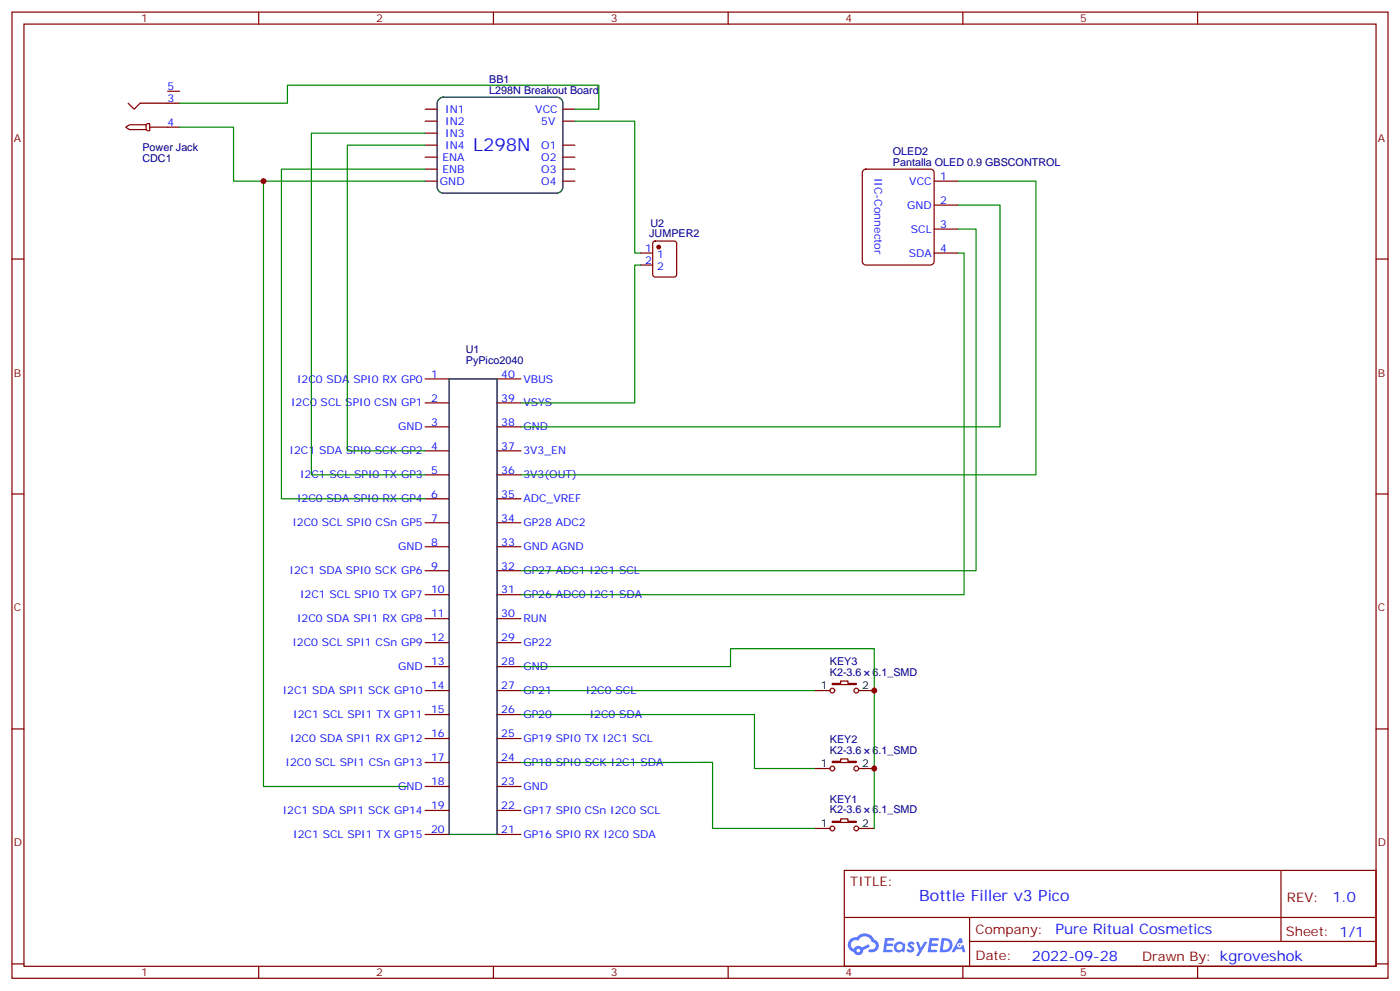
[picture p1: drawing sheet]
<svg xmlns="http://www.w3.org/2000/svg" width="412mm" height="292mm" viewBox="0 0 412 292" stroke-linecap="round" stroke-linejoin="round" font-family="sans-serif">
<g fill="none" stroke="#870000" stroke-width=".35">
<path d="M3.5 3.6h405.4v284.3h-405.4zM7.1 7.1h398.2v277.3h-398.2zM76.2 3.6v3.5M145.3 3.6v3.5M214.5 3.6v3.5M283.6 3.6v3.5M352.8 3.6v3.5M3.5 76.2h3.6M405.3 76.2h3.6M3.5 145.4h3.6M405.3 145.4h3.6M3.5 214.5h3.6"/>
<path d="M405.3 214.5h3.6M248.7 256.2h156.6v28.2h-156.6zM377.3 256.2v20.9M248.7 270h156.5M285.6 277.1h119.6M285.6 270v14.1M3.5 283.7h3.6M76.2 284.4v3.5M145.3 284.4v3.5M214.5 284.4v3.5M283.6 284.4v3.5M352.8 284.4v3.5"/>
<path d="M405.3 283.7h3.6"/>
</g>
<g fill="#5487ff">
<path d="M267.7 277.3a1.22 1.22 0 0 1 1.7 .3l-.4 .6a.47 .47 0 0 0-.3-.4 .47 .47 0 0 0-.5 .2l.1 .2a1.14 1.14 0 0 1 .8 1.7 1.14 1.14 0 0 1-1.9 0l-.2-.2 .5-.5 .7 .4a.29 .29 0 0 0 .3-.2 .29 .29 0 0 0-.2-.4 1.04 1.04 0 0 1-.6-1.7z"/>
<path d="M260.7 276.1h2.4l.3 .2-.2 .5h-1.8l-.1 .9h1.5l.3 .3-.3 .4h-1.6l-.2 1.1 1.7 .1 .2 .3-.2 .3h-2.6z"/>
<path d="M273.8 276.1h2.4l.3 .2-.1 .5h-1.8l-.2 .9h1.6l.3 .3-.4 .4h-1.6l-.1 1.1 1.7 .1 .2 .3-.2 .3h-2.6z"/>
<path d="M282.6 276.1h.7l.3 1.2-.6 .4a.69 .69 0 0 0-1 .2 .69 .69 0 0 0 .4 1 .69 .69 0 0 0 .9-.6l.5-.3 .6 2.2h-.8l-.2-.9h-1.8l-.5 .9h-.8z"/>
<path d="M269.8 277.2h.8l.6 1.8 1.1-1.8h.9l-2.6 4.2h-.8l.9-1.6z"/>
<path d="M277.4 276.1l-.6 4.1h1.3a2.11 2.11 0 0 0 2.5-2.1 2.11 2.11 0 0 0-2.5-2zM278.1 276.8a1.39 1.39 0 0 1 1.7 1.4 1.39 1.39 0 0 1-1.8 1.3h-.3z"/>
<path d="M263.7 277.7a1.54 1.54 0 0 0-.1 2.1 1.54 1.54 0 0 0 2.2 .2l.6 .2 .3-2.3-.2-.2-.4-.1a1.49 1.49 0 0 0-2.4 .1zM264 278.7a.94 .94 0 0 1 1.8 0 .94 .94 0 0 1-1.8 0z"/>
<path d="M250.4 276.5a2.18 2.18 0 0 0 1.1 3.7 1.44 1.44 0 0 0 1.6 .9 1.44 1.44 0 0 0 1.2-1.5l2-1-.5-.7-1.9 .9a1.47 1.47 0 0 0-2.4 .5 1.39 1.39 0 0 1-.7-2 1.39 1.39 0 0 1 2-.4 2.12 2.12 0 0 1 2.2-1.3 2.12 2.12 0 0 1 1.9 1.6 1.14 1.14 0 0 1 1.1 1.5 1.14 1.14 0 0 1-1.7 .7 .43 .43 0 0 0-.5 .3 .43 .43 0 0 0 .4 .5 1.98 1.98 0 0 0 2.5-1.2 1.98 1.98 0 0 0-1.2-2.5 3.1 3.1 0 0 0-5.3-.7l-.9 .1zM252.3 279.8a.55 .55 0 0 1 1.1 0 .55 .55 0 0 1-1.1 0z"/>
<circle cx="282.6" cy="278.2" r=".26"/>
</g>
<g fill="none" stroke="#870000" stroke-width=".35">
<path d="M37 37.4l1.1-.7h4.9v1.4h-4.9zM37.7 30.4l1.8 1.7 1.8-1.7h11.6M43 36.7l.4-.3h.7v2.1h-.7l-.4-.4M44.1 37.4h8.8M49.4 26.8h3.5M125.2 32.1h3.6M125.2 35.7h3.6M125.2 39.2h3.6M165.8 32.1h3.5M165.8 35.7h3.5M125.2 53.3h3.6M125.2 42.7h3.6"/>
<path d="M125.2 46.2h3.6M125.2 49.8h3.6M165.8 53.3h3.5M165.8 42.7h3.5M165.8 46.2h3.5M165.8 49.8h3.5M254.2 50.2l.9-.4h19l.9 .4 .2 .6v26.1l-.5 .9-.6 .2h-19l-.9-.5-.2-.6v-26.1zM275.2 53.3h7M188.7 74.5h3.6M188.7 78h3.6M192.5 71.2l.5-.3h5.6l.7 .5v9.4l-.4 .7h-5.9l-.7-.4v-9.5zM275.2 74.5h7"/>
<path d="M275.2 67.4h7M275.2 60.4h7M125.2 111.5h7.1M125.2 118.6h7.1M146.4 111.5h7.1M146.4 118.6h7.1M125.2 125.6h7.1M125.2 132.7h7.1M125.2 139.7h7.1M146.4 125.6h7.1M146.4 132.7h7.1M146.4 139.7h7.1"/>
<path d="M125.2 146.8h7.1M125.2 153.8h7.1M146.4 146.8h7.1M146.4 153.8h7.1M125.2 160.9h7.1M125.2 168h7.1M125.2 175h7.1M146.4 160.9h7.1M146.4 168h7.1M146.4 175h7.1M125.2 182.1h7.1M125.2 189.1h7.1"/>
<path d="M125.2 196.2h7.1M146.4 182.1h7.1M146.4 189.1h7.1M146.4 196.2h7.1M125.2 203.2h7.1M125.2 210.3h7.1M125.2 217.3h7.1M146.4 203.2h7.1M146.4 210.3h7.1M146.4 217.3h7.1M239.9 203.2h4.6M245.2 201.1h2.4v-.7h2.2v.7h2.4v.4h-7z"/>
<path d="M252.9 203.2h4.6M125.2 224.4h7.1M125.2 231.5h7.1M125.2 238.5h7.1M146.4 224.4h7.1M146.4 231.5h7.1M146.4 238.5h7.1M239.9 226.2h4.6M245.2 224h2.4v-.7h2.2v.7h2.4v.4h-7zM252.9 226.2h4.6M125.2 245.6h7.1M146.4 245.6h7.1"/>
<path d="M239.9 243.8h4.6M245.2 241.7h2.4v-.7h2.2v.7h2.4v.3h-7zM252.9 243.8h4.6"/>
<circle cx="245.2" cy="203.2" r=".71"/>
<circle cx="252.2" cy="203.2" r=".71"/>
<circle cx="245.2" cy="226.2" r=".71"/>
<circle cx="252.2" cy="226.2" r=".71"/>
<circle cx="245.2" cy="243.8" r=".71"/>
<circle cx="252.2" cy="243.8" r=".71"/>
</g>
<path d="M129.3 29.1l1.2-.5h33.5a1.76 1.76 0 0 1 1.8 1.8v24.7a1.89 1.89 0 0 1-1.8 1.7h-33.5a1.89 1.89 0 0 1-1.7-1.7v-24.7zM132.3 111.5h14.1v134.1h-14.1z" fill="none" stroke="#000" stroke-width=".35"/>
<g fill="none" stroke="#008700" stroke-width=".35">
<path d="M52.9 37.4h15.9v15.9h8.8M52.9 30.4h31.8v-5.3h91.7v7h-7.1M125.2 39.2h-33.5v100.5h33.5M169.3 35.7h17.7v38.8h1.7M125.2 53.3h-47.6v178.2h42.3M125.2 42.7h-22.9v90h22.9M125.2 49.8h-42.3v97h42.3M282.2 53.3h23v86.4h-151.7M188.7 78h-1.7v40.6h-33.5M282.2 60.4h12.4v65.2h-141.1M282.2 67.4h5.3v100.6h-134M282.2 74.5h1.8v100.5h-130.5"/>
<path d="M153.5 196.2h61.7v-5.3h42.3v52.9M153.5 210.3h68.7v15.9h17.7M153.5 203.2h86.4M153.5 224.4l56.4-.1v19.5h30"/>
</g>
<circle cx="194" cy="72.7" r=".53" fill="#870000" stroke="#870000" stroke-width=".35"/>
<g fill="#c00">
<circle cx="77.6" cy="53.3" r=".88"/>
<circle cx="257.5" cy="226.2" r=".88"/>
<circle cx="257.5" cy="203.2" r=".88"/>
</g>
<text font-size="5.3" fill="#00f" x="139.3" y="44.5">L298N</text>
<text font-size="4.6" fill="#00f" x="270.8" y="265.2">Bottle Filler v3 Pico</text>
<g font-size="4.2" fill="#00f">
<text x="392.5" y="265.4">1.0</text>
<text x="310.9" y="275">Pure Ritual Cosmetics</text>
<text x="304" y="282.8">2022-09-28</text>
</g>
<g font-size="3.9" fill="#800">
<text x="250.5" y="260.7">TITLE:</text>
<text x="379.1" y="265.4">REV:</text>
<text x="287.4" y="274.9">Company:</text>
<text x="378.7" y="275.6">Sheet: 1/1</text>
<text x="287.4" y="282.6">Date:</text>
<text x="336.4" y="282.7">Drawn By: kgroveshok</text>
</g>
<g font-size="3.2" fill="#800">
<text x="41.6" y="6.6">1</text>
<text x="110.8" y="6.6">2</text>
<text x="179.9" y="6.6">3</text>
<text x="249.1" y="6.6">4</text>
<text x="318.2" y="6.6">5</text>
<text x="4.1" y="41.7">A</text>
<text x="405.9" y="41.7">A</text>
<text x="4.1" y="110.8">B</text>
<text x="405.9" y="110.8">B</text>
<text x="4.1" y="180">C</text>
<text x="405.9" y="180">C</text>
<text x="4.1" y="249.1">D</text>
<text x="405.9" y="249.1">D</text>
<text x="41.6" y="287.4">1</text>
<text x="110.8" y="287.4">2</text>
<text x="179.9" y="287.4">3</text>
<text x="249.1" y="287.4">4</text>
<text x="318.2" y="287.4">5</text>
</g>
<g font-size="3.2" fill="#00f">
<text x="49.4" y="26.5">5</text>
<text x="49.4" y="30">3</text>
<text x="131.2" y="33.2">IN1</text>
<text x="157.7" y="33.2">VCC</text>
<text x="49.4" y="37.1">4</text>
<text x="131.2" y="36.7">IN2</text>
<text x="131.2" y="40.3">IN3</text>
<text x="159.5" y="36.7">5V</text>
<text x="130.3" y="47.3">ENA</text>
<text x="131.2" y="43.8">IN4</text>
<text x="159.5" y="43.8">O1</text>
<text x="159.5" y="47.3">O2</text>
<text x="130.3" y="50.8">ENB</text>
<text x="159.5" y="50.8">O3</text>
<text x="257.6" y="52.4" transform="rotate(90 257.6 52.4)">IIC-Connector</text>
<text x="276.9" y="53">1</text>
<text x="129.6" y="54.4">GND</text>
<text x="159.5" y="54.4">O4</text>
<text x="267.9" y="54.4">VCC</text>
<text x="267.2" y="61.4">GND</text>
<text x="276.9" y="60">2</text>
<text x="268.3" y="68.5">SCL</text>
<text x="276.9" y="67.1">3</text>
<text x="190.1" y="74.1">1</text>
<text x="190.1" y="77.6">2</text>
<text x="193.6" y="75.9">1</text>
<text x="267.7" y="75.5">SDA</text>
<text x="276.9" y="74.1">4</text>
<text x="193.6" y="79.4">2</text>
<text x="87.5" y="112.6">I2C0 SDA SPI0 RX GP0</text>
<text x="127" y="111.2">1</text>
<text x="147.7" y="111.2">40</text>
<text x="154.2" y="112.6">VBUS</text>
<text x="85.8" y="119.6">I2C0 SCL SPI0 CSN GP1</text>
<text x="127" y="118.2">2</text>
<text x="147.7" y="118.2">39</text>
<text x="154.2" y="119.6">VSYS</text>
<text x="127" y="125.3">3</text>
<text x="147.7" y="125.3">38</text>
<text x="117.2" y="126.7">GND</text>
<text x="154.2" y="126.7">GND</text>
<text x="85.3" y="133.7">I2C1 SDA SPI0 SCK GP2</text>
<text x="127" y="132.3">4</text>
<text x="147.7" y="132.3">37</text>
<text x="154.2" y="133.7">3V3_EN</text>
<text x="88.4" y="140.8">I2C1 SCL SPI0 TX GP3</text>
<text x="127" y="139.4">5</text>
<text x="147.7" y="139.4">36</text>
<text x="154.2" y="140.8">3V3(OUT)</text>
<text x="87.5" y="147.8">I2C0 SDA SPI0 RX GP4</text>
<text x="127" y="146.4">6</text>
<text x="147.7" y="146.4">35</text>
<text x="154.2" y="147.8">ADC_VREF</text>
<text x="86.1" y="154.9">I2C0 SCL SPI0 CSn GP5</text>
<text x="127" y="153.5">7</text>
<text x="147.7" y="153.5">34</text>
<text x="154.2" y="154.9">GP28 ADC2</text>
<text x="117.2" y="162">GND</text>
<text x="127" y="160.5">8</text>
<text x="147.7" y="160.5">33</text>
<text x="154.2" y="162">GND AGND</text>
<text x="127" y="167.6">9</text>
<text x="147.7" y="167.6">32</text>
<text x="85.3" y="169">I2C1 SDA SPI0 SCK GP6</text>
<text x="154.2" y="169">GP27 ADC1 I2C1 SCL</text>
<text x="88.4" y="176.1">I2C1 SCL SPI0 TX GP7</text>
<text x="127" y="174.7">10</text>
<text x="147.7" y="174.7">31</text>
<text x="154.2" y="176.1">GP26 ADC0 I2C1 SDA</text>
<text x="87.5" y="183.1">I2C0 SDA SPI1 RX GP8</text>
<text x="127" y="181.7">11</text>
<text x="147.7" y="181.7">30</text>
<text x="154.2" y="183.1">RUN</text>
<text x="86.1" y="190.2">I2C0 SCL SPI1 CSn GP9</text>
<text x="127" y="188.8">12</text>
<text x="147.7" y="188.8">29</text>
<text x="154.2" y="190.2">GP22</text>
<text x="117.2" y="197.2">GND</text>
<text x="127" y="195.8">13</text>
<text x="147.7" y="195.8">28</text>
<text x="154.2" y="197.2">GND</text>
<text x="127" y="202.9">14</text>
<text x="147.7" y="202.9">27</text>
<text x="83.3" y="204.3">I2C1 SDA SPI1 SCK GP10</text>
<text x="127" y="209.9">15</text>
<text x="147.7" y="209.9">26</text>
<text x="154.2" y="204.3">GP21</text>
<text x="172.6" y="204.3">I2C0 SCL</text>
<text x="86.4" y="211.3">I2C1 SCL SPI1 TX GP11</text>
<text x="154.2" y="211.3">GP20</text>
<text x="173.7" y="211.3">I2C0 SDA</text>
<text x="85.5" y="218.4">I2C0 SDA SPI1 RX GP12</text>
<text x="127" y="217">16</text>
<text x="147.7" y="217">25</text>
<text x="154.2" y="218.4">GP19 SPI0 TX I2C1 SCL</text>
<text x="84.1" y="225.5">I2C0 SCL SPI1 CSn GP13</text>
<text x="127" y="224">17</text>
<text x="147.7" y="224">24</text>
<text x="154.2" y="225.5">GP18 SPI0 SCK I2C1 SDA</text>
<text x="117.2" y="232.5">GND</text>
<text x="127" y="231.1">18</text>
<text x="147.7" y="231.1">23</text>
<text x="154.2" y="232.5">GND</text>
<text x="83.3" y="239.6">I2C1 SDA SPI1 SCK GP14</text>
<text x="127" y="238.2">19</text>
<text x="147.7" y="238.2">22</text>
<text x="154.2" y="239.6">GP17 SPI0 CSn I2C0 SCL</text>
<text x="127" y="245.2">20</text>
<text x="147.7" y="245.2">21</text>
<text x="86.4" y="246.6">I2C1 SCL SPI1 TX GP15</text>
<text x="154.2" y="246.6">GP16 SPI0 RX I2C0 SDA</text>
</g>
<g font-size="3.2" fill="#000080">
<text x="144.1" y="27.6">L298N Breakout Board</text>
<text x="144.1" y="24.4">BB1</text>
<text x="41.9" y="44.3">Power Jack</text>
<text x="41.9" y="47.6">CDC1</text>
<text x="263" y="45.6">OLED2</text>
<text x="263" y="48.7">Pantalla OLED 0.9 GBSCONTROL</text>
<text x="191.3" y="69.9">JUMPER2</text>
<text x="191.6" y="66.7">U2</text>
<text x="137.2" y="107.1">PyPico2040</text>
<text x="137.2" y="103.9">U1</text>
<text x="244.4" y="195.7">KEY3</text>
<text x="244.4" y="198.8">K2-3.6</text>
<text x="257" y="198.8">6.1_SMD</text>
<text x="244.4" y="221.8">K2-3.6</text>
<text x="244.4" y="218.6">KEY2</text>
<text x="257" y="221.8">6.1_SMD</text>
<text x="244.4" y="239.4">K2-3.6</text>
<text x="244.4" y="236.2">KEY1</text>
<text x="257" y="239.4">6.1_SMD</text>
</g>
<g font-size="3.2">
<text x="241.8" y="202.9">1</text>
<text x="254" y="202.9">2</text>
<text x="241.8" y="225.8">1</text>
<text x="254" y="225.8">2</text>
<text x="241.8" y="243.5">1</text>
<text x="254" y="243.5">2</text>
</g>
</svg>
